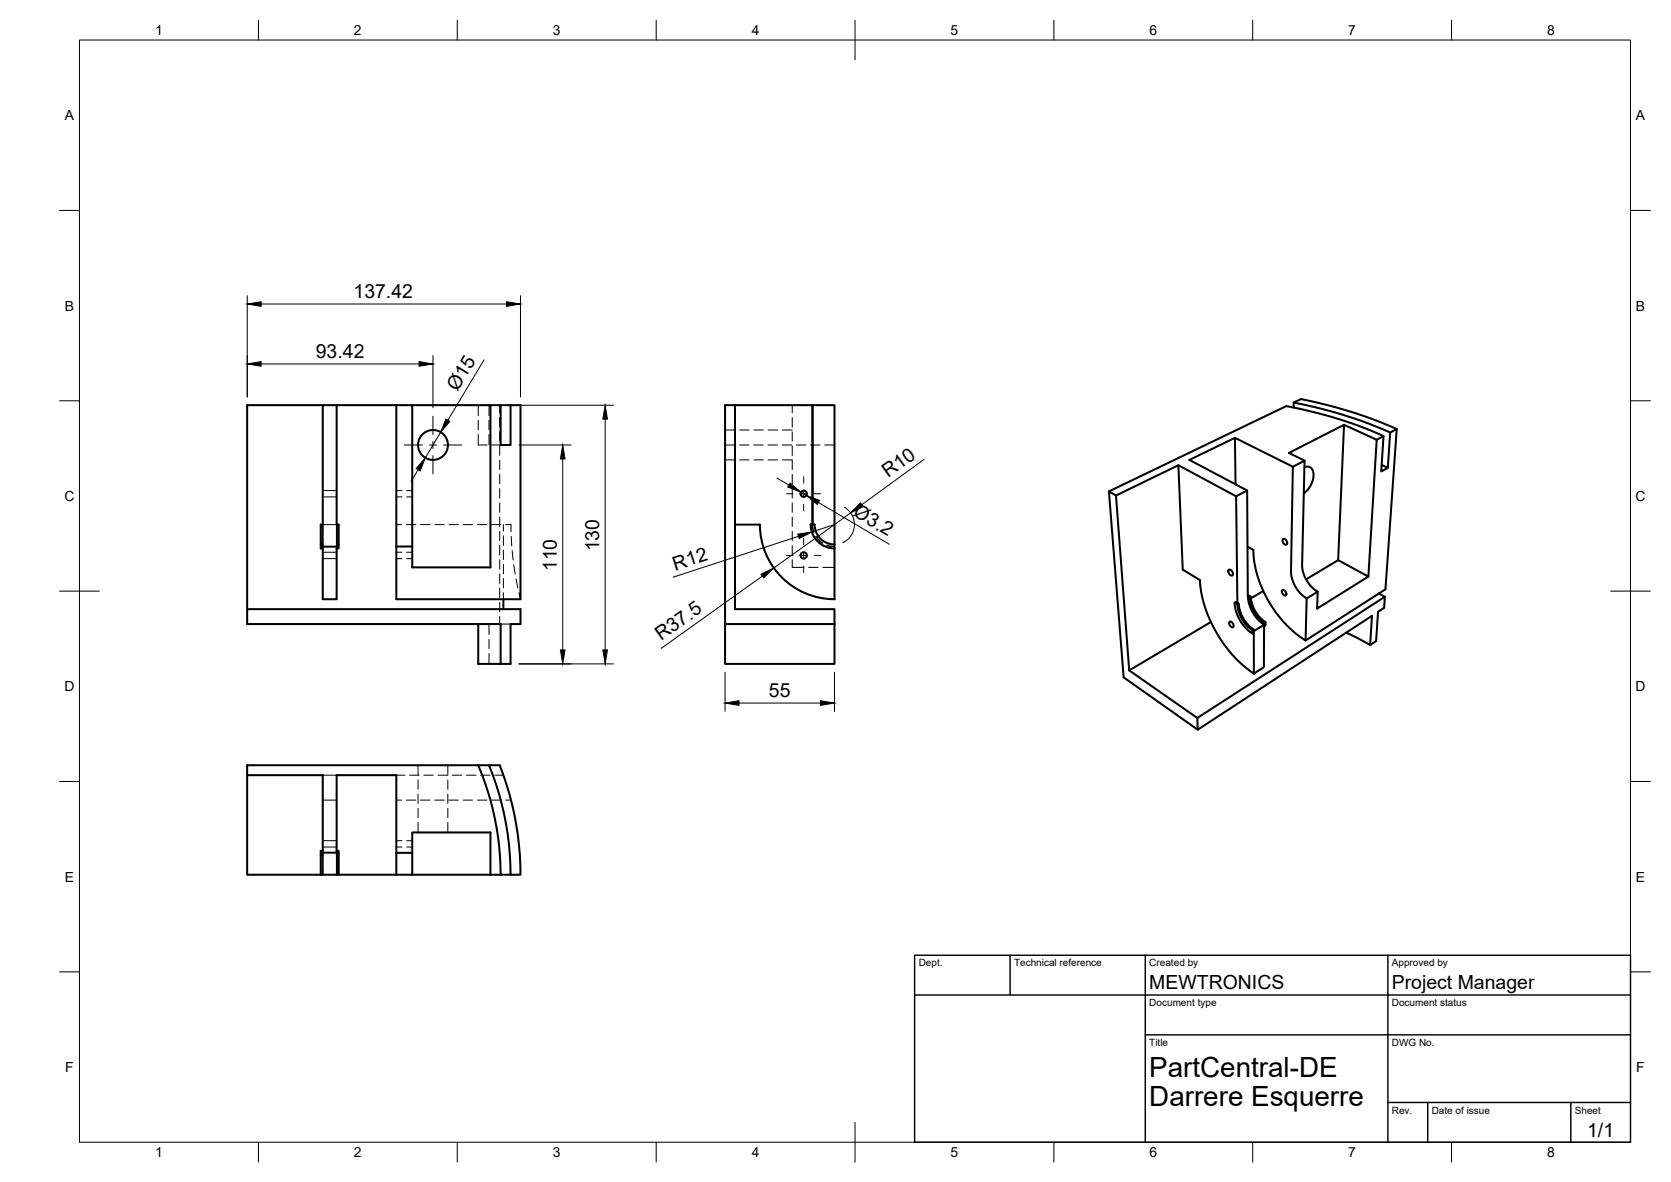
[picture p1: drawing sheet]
<svg xmlns="http://www.w3.org/2000/svg" width="420mm" height="297mm" viewBox="0 0 420 297" stroke-linecap="round" stroke-linejoin="round" font-family="sans-serif">
<!-- layer: Visible -->
<g fill="none" stroke="#000" stroke-width=".51">
<path d="M81.2 101.8h3.4v30h.6v6h-.6v12.8h-3.4v-12.8h-.6v-6h.6zM81.2 101.8h-19.1v51.3M84.6 101.8h15.1M99.7 101.8v48.8h31.2v-48.8h-5M99.7 101.8h4v35.5h-4M103.7 101.8h19.6M128.4 101.8v10h-2.5v-10h-2.6v40.8h-19.6v-5.3M184.8 101.8v51.3h25v3.7M204.3 101.8v30zM204.3 101.8h-22v55M204.3 101.8h5.5v35M296.3 116.9l14.5 7.8"/>
<path d="M310.5 110l-11.4 5.6 14.5 7.7M325.1 117.3l2.9-1.5-.6 26.1a8.3 8.3 0 0 0 3.9 6.8l-2.8 1.7M325.3 101.2a110.3 110.3 0 0 1 24.2 7.5l1.7-.9a112.5 112.5 0 0 0-24.1-7.5l-1.8 .9v1.2M328 117.4a1.63 1.63 0 0 1 1.7 .2 1.63 1.63 0 0 1 .6 1.6 6 6 0 0 1-2.5 4.8M328 115.8l-3.9-2 13.8-7-1.4 34-8.1 4.8M337.9 106.8l8.3 3.7-2.1 34.4M347.9 109.6l-1.7 .9M349 117.6l-1.7 .9 .6-8.9a106.3 106.3 0 0 0-24.5-7.5l-44.6 21.4 3.7 46.7 18.7 13.2 43.8-28.6-.5 7.3M349.5 108.7l-.5 8.9-1.6-.8M351.2 107.8l-2.8 40.3-20.1 12.9a29.2 29.2 0 0 1-13.1-22.8l-1.5-.8M81.1 131.8v5h-.5M81.1 136.8v.6h3.6v-.6"/>
<path d="M84.7 131.8v5h.5M184.8 131.8h6.3a18.8 18.8 0 0 0 18.7 18.8v-13.8M203.8 131.8h1a5 5 0 0 0 5 5M203.8 131.8a6 6 0 0 0 6 6M278.8 123.5l1.8 1M280.6 124.5l3.3 44 20.6-12.2M280.6 124.5l15.7-7.6 1.1 26.3 4.3 2.6a32.2 32.2 0 0 0 13.6 23.5M310.7 121.7l-.2-11.7 14.6 7.3-.5 26.3a8.5 8.5 0 0 0 3.9 6.8l-.2 10.6M322.7 135.4a.86 .86 0 0 1 .8 .5 .86 .86 0 0 1-.2 1 .97 .97 0 0 1-.6-1.5zM120.2 156.8v10h8.2v-10h2.5v-3.7h-68.8v3.7h63.8v10M126.6 150.6v2.5M182.3 156.8v10h27.5v-10"/>
<path d="M182.3 156.8h27.5M308.9 143.2a.86 .86 0 0 1 .9 .4 .86 .86 0 0 1-.1 1.1 1.12 1.12 0 0 1-.8-1.5zM309.1 156.3a.84 .84 0 0 1 .9 .4 .84 .84 0 0 1-.1 1 1.11 1.11 0 0 1-.8-1.4zM310.4 151.5l.7 .4a8.6 8.6 0 0 0 3.8 6.5v.8M311.1 151.5l-.3-.2-.4 .2a10.2 10.2 0 0 0 4.5 7.7l.4-.2v10.3M311.1 151.5l.4 .3-.4 .1M311.5 151.8a8.6 8.6 0 0 0 3.7 6.4l-.3 .2M313.8 149.5l.7 .5-.3 .1-.4-.2-.2-26.6-2.8 1.4 .3 26.8M313.8 149.9a9.2 9.2 0 0 0 4.1 7.1l-2.7 1.6v-.4M314.2 150.1a8.3 8.3 0 0 0 3.7 6.4l.3-.2M314.5 150a8.3 8.3 0 0 0 3.7 6.3v.9l-.4 .2v10.2l-2.5 1.7M317.6 148.5l-3.1 1.9"/>
<path d="M317.9 156.5v.5M322.4 148.3a.79 .79 0 0 1 .9 .4 .79 .79 0 0 1-.1 1 1.05 1.05 0 0 1-.8-1.4zM336.5 140.8l7.6 4.1-12.9 8 .1-4.2M346.7 149.1l1.5 .9M348.2 150l-.2 2.8-1.5 1-.5 7.3-1.5 1-6-3.1M348.2 150l-47.1 30.4-17.2-11.9M62.1 194.8h19.1v19.5h3.4M62.1 194.8v25h18.5M120.2 192.3a71 71 0 0 1 5.7 27.5h2.5M123 192.3a72.7 72.7 0 0 1 5.4 27.5h2.5a75.6 75.6 0 0 0-5.3-27.5h-63.5v2.5M301.1 180.4l.1 3M81.1 214.8v5h-.5"/>
<path d="M81.1 219.8h3.6M81.2 213.8h-.6v6M81.2 214.3l-.1 .5h-.5M84.6 213.8h.6v1h-.5l-.1-.5M84.6 214.3v-19.5h15.1v25h4v-5.5h-4M84.7 214.8v5h.5v-5M85.2 219.8h14.5M103.7 214.3v-5.1h19.6v10.6M103.7 219.8h22.2"/>
<circle cx="108.9" cy="111.8" r="3.8"/>
<circle cx="202.1" cy="139.6" r=".79"/>
<circle cx="202.1" cy="124.1" r=".79"/>
</g>
<!-- layer: Hidden -->
<g fill="none" stroke="#000" stroke-width=".25">
<path d="M120.2 109.2v2.6h2.3M120.2 101.8v2.6M120.2 105.6v2.4M123 101.8v2.6M123 105.6v2.4M123 109.2v2.6M123.7 111.8h2.2M125.6 101.8v1.9M125.6 104.9v2.4M125.6 108.5v2.4M125.6 112.1v2.3M125.6 115.6v2.4"/>
<path d="M125.6 119.2v2.4M182.3 111.8h2.4M182.3 115.6h2.5M182.3 108.1h2.5M185.9 111.8h2.4M186 115.6h2.4M186 108.1h2.4M189.5 111.8h2.4M189.6 115.6h2.3M189.6 108.1h2.3M193.1 111.8h2.4M193.1 115.6h2.4"/>
<path d="M193.1 108.1h2.4M196.7 111.8h2.4M196.7 115.6h2.5M196.7 108.1h2.5M199.2 101.8v1.9M199.2 104.9v2.4M199.2 108.5v2.4M199.2 112.1v2.4M199.2 115.7v2.3M199.2 119.2v2.4M200.2 111.8h2.4M203.8 111.8h2.4"/>
<path d="M207.4 111.8h2.4M81.2 135.4v2.4M81.2 134.2v-2.4h3.4v2.4M81.2 138.8h3.4M81.2 124.9h3.4M81.2 123.3h3.4M84.6 135.4v2.4M99.7 131.8h1.3M99.7 138.8h1.4M99.7 124.9h1.4M99.7 123.3h1.4M102.2 131.8h2.3"/>
<path d="M102.3 138.8h1.4M102.3 124.9h1.4M102.3 123.3h1.4M105.7 131.8h2.4M109.3 131.8h2.4M112.9 131.8h2.4M116.5 131.8h2.3M120 131.8h2.4M123.6 131.8h2.4M125.6 122.8v2.4M125.6 126.4v2.3M125.6 129.9v2.4"/>
<path d="M125.6 133.5v2.4M125.6 137.1v2.4M126.6 131.8v1.7M126.6 134.6v2.4M126.6 138.2v2.4M127.2 131.8h1.3v1.8M128.5 134.8l.2 2.4M128.8 138.4l.2 2.3M199.2 122.8v2.4M199.2 126.4v2.3M199.2 129.9v2.4M199.2 133.5v2.4"/>
<path d="M199.2 137.1v2.4M204.7 133.7l-.4-1.9 .3 2M205.1 134.8l1.7 1.7M205.2 134.8l1.7 1.7M207.9 137l1.9 .3-1.9-.3M81.2 140.4h3.4M99.7 140.4h1.4M102.3 140.4h1.4M123 156.8v2.7M125.6 140.6v2.4M125.6 144.2v2.4M125.6 147.8v2.4"/>
<path d="M125.6 151.4v2.3M125.6 154.9v1.9M125.9 156.8h2.5M126.6 141.8v2.4M126.6 145.4v2.4M126.6 149v1.6M129.2 141.9l.3 2.4M129.8 145.4l.4 2.4M130.5 148.9l.4 1.7M199.2 140.7v1.9h2.9M203.3 142.6h2.4M206.9 142.6h2.9"/>
<path d="M123 160.6v2.4M123 164.2v2.6M81.2 194.8h3.4M99.7 194.8h2.1M103 194.8h2.4M105.1 192.3v2.5M105.1 196v2.4M105.1 199.6v2.3M106.6 194.8h2.3M110.2 194.8h2.3M112.6 192.3v2.5M112.6 196v2.4"/>
<path d="M112.6 199.6v2.3M113.7 194.8h2.4M117.3 194.8h2.4M120.9 194.8h2.3M124.4 194.8h2.2M81.2 217.6v2.2M81.2 214.3v2.2M81.2 201.1h3.4M81.2 212.9h3.4M81.2 211.3h3.4M84.6 214.3v2.2M84.6 217.6v2.2"/>
<path d="M99.7 201.1h1.3M99.7 212.9h1.4M99.7 211.3h1.4M102.2 201.1h2.3M102.3 212.9h1.4M102.3 211.3h1.4M105.1 203.1v2.4M105.1 206.7v2.5M105.7 201.1h2.4M109.3 201.1h2.4M112.6 203.1v2.4M112.6 206.7v2.5"/>
<path d="M112.9 201.1h2.4M116.5 201.1h2.3M120 201.1h2.4M123.6 201.1h2.4M127.2 201.1h1.3"/>
</g>
<!-- layer: BORDER -->
<g fill="none" stroke="#000" stroke-width=".25">
<path d="M20 10.1h390v276.9h-390zM65 5.1v5M115 5.1v5M165 5.1v5M215 5.1v10M265 5.1v5M315 5.1v5M365 5.1v5M15 52.9h5M410 52.9h5M15 100.7h5M410 100.7h5"/>
<path d="M15 148.6h10M405 148.6h10M15 196.4h5M410 196.4h5M15 244.2h5M410 244.2h5M65 287v5M115 287v5M165 287v5M215 282.1v9.9M265 287v5M315 287v5"/>
<path d="M365 287v5"/>
</g>
<!-- layer: TITLEBLOCK -->
<path d="M230 240.1h180v46.9h-180zM230 250h180M254 240.1v9.9M288 240.1v46.9M349 240.1v46.9M288 260.1h122M349 277.1h61M359 277.1v9.9M395 277.1v9.9" fill="none" stroke="#000" stroke-width=".36"/>
<!-- layer: Smart Centers -->
<g fill="none" stroke="#000" stroke-width=".25">
<path d="M101.6 111.8h4.6M108 111.8h1.8M108.9 104.6v4.6M108.9 110.9v1.8M108.9 114.5v4.6M111.5 111.8h4.6M202.1 119.8v1.6M197.8 124.1h1.6M197.8 139.6h1.6M201.2 124.1h1.8M201.2 139.6h1.8M202.1 123.2v1.8"/>
<path d="M202.1 126.8v1.6M202.1 135.3v1.6M202.1 138.7v1.8M204.7 124.1h1.7M204.7 139.6h1.7M202.1 142.3v1.6"/>
</g>
<!-- layer: FD_Dimensions -->
<g fill="none" stroke="#000" stroke-width=".25">
<path d="M62.2 74.3v25.4M65.7 76.4h61.7M130.9 74.3v25.4M65.7 91.5h39.7M108.9 89.4v13.1M121.7 90.4l-9.1 15.2M105.1 118.1l-1.8 3M110.8 108.6l-3.9 6.4M130.5 101.8h23.8M130.5 111.8h13.1M141.5 115.3v48M152.2 105.3v58"/>
<path d="M232.4 115.4l-15.7 11.4M195.3 120.1l3.1 1.8M200.8 134.8l-31.5 10.2M201.4 123.7l1.4 .8M203.8 131.6a6 6 0 0 0 4 5.9M205.8 126.3l17.8 10.5M209.8 131.8l-5.7 1.9M209.8 131.8l-15.2 10.9M212.3 127.5a5 5 0 0 1-.4 8.9M213.9 128.9l-4.1 2.9M191.7 144.8l-25.5 18.1M193.5 140.9a18.7 18.7 0 0 0 14.2 9.5"/>
<path d="M130.5 166.8h23.8M182.3 168.9v9.9M185.8 176.7h20.5M209.8 168.9v9.9"/>
</g>
<g fill="#000" stroke="#000" stroke-width=".25">
<path d="M62.2 76.4l3.5-.6v1.2zM127.4 75.8l3.5 .6-3.5 .6zM62.2 91.5l3.5-.6v1.1zM105.4 90.9l3.5 .6-3.5 .5zM106.9 115l-1.3 3.3-1-.5zM112.1 105.3l1 .6-2.3 2.7zM141.5 111.8l.6 3.5h-1.2zM152.2 101.8l.5 3.5h-1.1zM198.7 121.4l2.7 2.3-3.3-1.3zM200.6 134.2l3.5-.5-3.1 1.6zM202.8 124.5l3.3 1.3-.6 1zM216.3 126.4l.7 .9-3.1 1.6z"/>
<path d="M191.4 144.3l3.2-1.6-2.6 2.5zM140.9 163.3h1.2l-.6 3.5zM151.6 163.3h1.1l-.5 3.5zM182.3 176.7l3.5-.6v1.2zM206.3 176.1l3.5 .6-3.5 .6z"/>
</g>
<g font-size="7">
<text x="289" y="270.6">PartCentral-DE</text>
<text x="289" y="278.1">Darrere Esquerre</text>
</g>
<g font-size="4.9">
<text x="88.9" y="74.9">137.42</text>
<text x="79.4" y="90">93.42</text>
<text x="115" y="98.6" transform="rotate(-59 115 98.6)">Ø15</text>
<text x="223.3" y="120.2" transform="rotate(-36 223.3 120.2)">R10</text>
<text x="214.3" y="129.5" transform="rotate(31 214.3 129.5)">Ø3.2</text>
<text x="140" y="143.6" transform="rotate(-90 140 143.6)">110</text>
<text x="150.7" y="138.6" transform="rotate(-90 150.7 138.6)">130</text>
<text x="169.8" y="143.4" transform="rotate(-18 169.8 143.4)">R12</text>
<text x="166.2" y="161.2" transform="rotate(-35 166.2 161.2)">R37.5</text>
<text x="193.3" y="175.2">55</text>
<text x="289" y="248.5">MEWTRONICS</text>
<text x="350" y="248.5">Project Manager</text>
<text x="399.1" y="285.7">1/1</text>
</g>
<g font-size="3.5">
<text x="39" y="8.8">1</text>
<text x="89" y="8.8">2</text>
<text x="139" y="8.8">3</text>
<text x="189" y="8.8">4</text>
<text x="239" y="8.8">5</text>
<text x="289" y="8.8">6</text>
<text x="339" y="8.8">7</text>
<text x="389" y="8.8">8</text>
<text x="16.3" y="30.2">A</text>
<text x="411.3" y="30.2">A</text>
<text x="16.3" y="78">B</text>
<text x="411.3" y="78">B</text>
<text x="16.2" y="125.9">C</text>
<text x="411.2" y="125.9">C</text>
<text x="16.2" y="173.7">D</text>
<text x="411.2" y="173.7">D</text>
<text x="16.3" y="221.6">E</text>
<text x="411.3" y="221.6">E</text>
<text x="16.4" y="269.4">F</text>
<text x="411.4" y="269.4">F</text>
<text x="39" y="290.8">1</text>
<text x="89" y="290.8">2</text>
<text x="139" y="290.8">3</text>
<text x="189" y="290.8">4</text>
<text x="239" y="290.8">5</text>
<text x="289" y="290.8">6</text>
<text x="339" y="290.8">7</text>
<text x="389" y="290.8">8</text>
</g>
<g font-size="2.5">
<text x="231" y="242.9">Dept.</text>
<text x="255" y="242.9">Technical reference</text>
<text x="289" y="242.9">Created by</text>
<text x="350" y="242.9">Approved by</text>
<text x="289" y="252.8">Document type</text>
<text x="350" y="252.8">Document status</text>
<text x="289" y="262.9">Title</text>
<text x="350" y="262.9">DWG No.</text>
<text x="350" y="279.9">Rev.</text>
<text x="360" y="279.9">Date of issue</text>
<text x="396" y="279.9">Sheet</text>
</g>
</svg>
